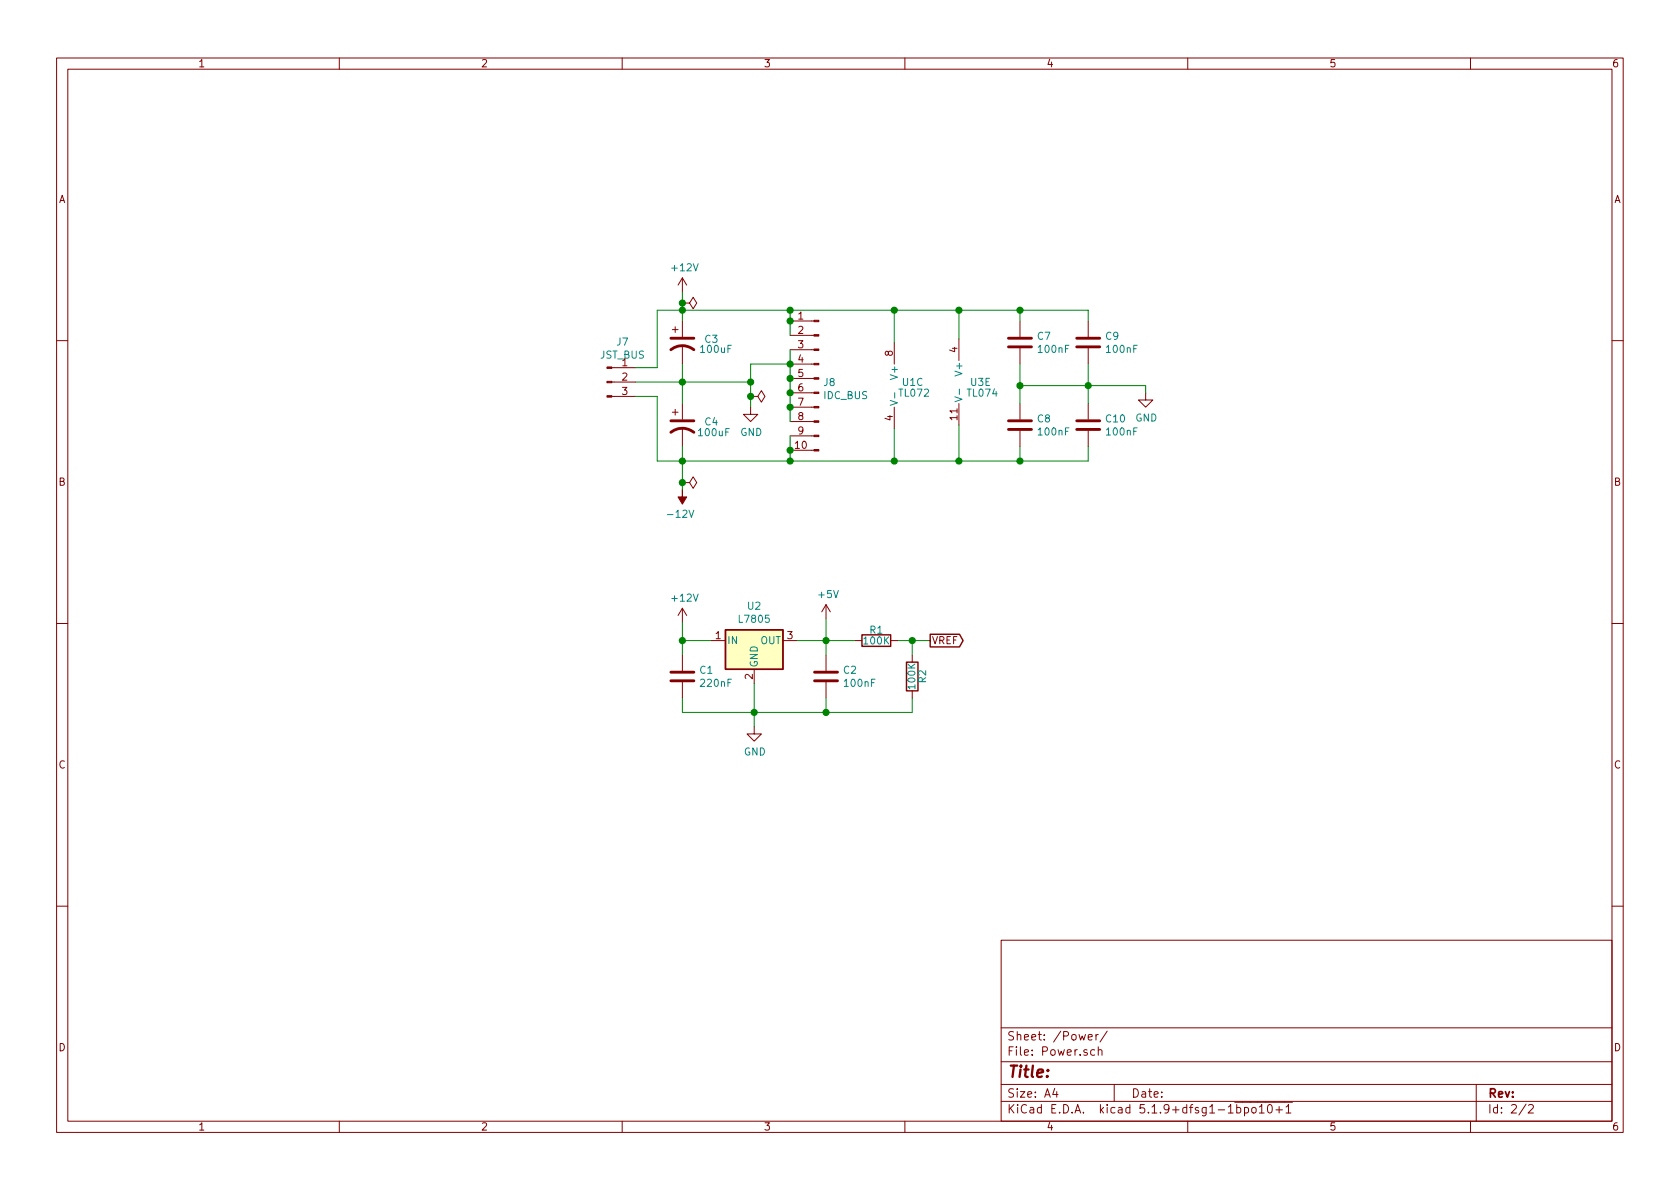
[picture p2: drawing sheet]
EESchema Schematic File Version 4
EELAYER 30 0
EELAYER END
$Descr A4 11693 8268
encoding utf-8
Sheet 2 2
Title ""
Date ""
Rev ""
Comp ""
Comment1 ""
Comment2 ""
Comment3 ""
Comment4 ""
$EndDescr
$Comp
L power:+12V #PWR?
U 1 1
P 4750 2025
AR Path="/61FC4B78" Ref="#PWR?"  Part="1" 
AR Path="/61FA9972/61FC4B78" Ref="#PWR023"  Part="1" 
AR Path="/61F51CE9/61FC4B78" Ref="#PWR0113"  Part="1" 
AR Path="/621D559B/61FC4B78" Ref="#PWR06"  Part="1" 
F 0 "#PWR06" H 4750 1875 50  0001 C CNN
F 1 "+12V" H 4765 2198 50  0000 C CNN
F 2 "" H 4750 2025 50  0001 C CNN
F 3 "" H 4750 2025 50  0001 C CNN
	1    4750 2025
	1    0    0    -1  
$EndComp
$Comp
L power:-12V #PWR?
U 1 1
P 4750 3400
AR Path="/61FC4B7E" Ref="#PWR?"  Part="1" 
AR Path="/61FA9972/61FC4B7E" Ref="#PWR024"  Part="1" 
AR Path="/61F51CE9/61FC4B7E" Ref="#PWR0114"  Part="1" 
AR Path="/621D559B/61FC4B7E" Ref="#PWR07"  Part="1" 
F 0 "#PWR07" H 4750 3500 50  0001 C CNN
F 1 "-12V" H 4765 3573 50  0000 C CNN
F 2 "" H 4750 3400 50  0001 C CNN
F 3 "" H 4750 3400 50  0001 C CNN
	1    4750 3400
	-1   0    0    1   
$EndComp
Wire Wire Line
	5500 2225 5500 2325
Wire Wire Line
	5500 2425 5500 2525
Wire Wire Line
	5500 3025 5500 3125
Wire Wire Line
	4425 2650 4750 2650
Connection ~ 4750 2650
Wire Wire Line
	4750 2525 4750 2650
Wire Wire Line
	4750 2025 4750 2100
Wire Wire Line
	4425 2550 4575 2550
Wire Wire Line
	4575 2550 4575 2150
Wire Wire Line
	4575 2150 4750 2150
Connection ~ 4750 2150
Wire Wire Line
	4750 2150 4750 2225
$Comp
L power:PWR_FLAG #FLG?
U 1 1
P 4750 3350
AR Path="/61FC4BAD" Ref="#FLG?"  Part="1" 
AR Path="/61FA9972/61FC4BAD" Ref="#FLG02"  Part="1" 
AR Path="/61F51CE9/61FC4BAD" Ref="#FLG0101"  Part="1" 
AR Path="/621D559B/61FC4BAD" Ref="#FLG02"  Part="1" 
F 0 "#FLG02" H 4750 3425 50  0001 C CNN
F 1 "PWR_FLAG" V 4750 3478 50  0001 L CNN
F 2 "" H 4750 3350 50  0001 C CNN
F 3 "~" H 4750 3350 50  0001 C CNN
	1    4750 3350
	0    1    1    0   
$EndComp
$Comp
L power:PWR_FLAG #FLG?
U 1 1
P 4750 2100
AR Path="/61FC4BB3" Ref="#FLG?"  Part="1" 
AR Path="/61FA9972/61FC4BB3" Ref="#FLG01"  Part="1" 
AR Path="/61F51CE9/61FC4BB3" Ref="#FLG0102"  Part="1" 
AR Path="/621D559B/61FC4BB3" Ref="#FLG01"  Part="1" 
F 0 "#FLG01" H 4750 2175 50  0001 C CNN
F 1 "PWR_FLAG" V 4750 2227 50  0001 L CNN
F 2 "" H 4750 2100 50  0001 C CNN
F 3 "~" H 4750 2100 50  0001 C CNN
	1    4750 2100
	0    1    1    0   
$EndComp
Wire Wire Line
	4425 2750 4575 2750
Wire Wire Line
	4575 2750 4575 3200
Wire Wire Line
	4575 3200 4750 3200
Wire Wire Line
	4750 3200 4750 3350
Connection ~ 4750 3200
Wire Wire Line
	4750 2650 5225 2650
Wire Wire Line
	4750 3200 5500 3200
Wire Wire Line
	5500 3200 5500 3125
Connection ~ 5500 2525
Wire Wire Line
	5500 2525 5225 2525
Wire Wire Line
	5225 2525 5225 2650
Connection ~ 5225 2650
Connection ~ 4750 3350
Wire Wire Line
	4750 3350 4750 3400
Connection ~ 4750 2100
Wire Wire Line
	4750 2100 4750 2150
$Comp
L Amplifier_Operational:TL072 U?
U 3 1
P 6325 2675
AR Path="/621F386C" Ref="U?"  Part="3" 
AR Path="/621D559B/621F386C" Ref="U1"  Part="3" 
F 0 "U1" H 6275 2700 50  0000 L CNN
F 1 "TL072" H 6250 2625 50  0000 L CNN
F 2 "Package_DIP:DIP-8_W7.62mm" H 6325 2675 50  0001 C CNN
F 3 "http://www.ti.com/lit/ds/symlink/tl071.pdf" H 6325 2675 50  0001 C CNN
	3    6325 2675
	1    0    0    -1  
$EndComp
$Comp
L Regulator_Linear:L7805 U2
U 1 1
P 5250 4450
F 0 "U2" H 5250 4692 50  0000 C CNN
F 1 "L7805" H 5250 4601 50  0000 C CNN
F 2 "Package_TO_SOT_THT:TO-220-3_Vertical" H 5275 4300 50  0001 L CIN
F 3 "http://www.st.com/content/ccc/resource/technical/document/datasheet/41/4f/b3/b0/12/d4/47/88/CD00000444.pdf/files/CD00000444.pdf/jcr:content/translations/en.CD00000444.pdf" H 5250 4400 50  0001 C CNN
	1    5250 4450
	1    0    0    -1  
$EndComp
$Comp
L Device:C C1
U 1 1
P 4750 4700
F 0 "C1" H 4865 4746 50  0000 L CNN
F 1 "220nF" H 4865 4655 50  0000 L CNN
F 2 "benjiaomodular:Capacitor_Rect_L7.2mm_W2.5mm_P5.00mm" H 4788 4550 50  0001 C CNN
F 3 "~" H 4750 4700 50  0001 C CNN
	1    4750 4700
	1    0    0    -1  
$EndComp
$Comp
L Device:C C2
U 1 1
P 5750 4700
F 0 "C2" H 5865 4746 50  0000 L CNN
F 1 "100nF" H 5865 4655 50  0000 L CNN
F 2 "benjiaomodular:Capacitor_Rect_L7.2mm_W2.5mm_P5.00mm" H 5788 4550 50  0001 C CNN
F 3 "~" H 5750 4700 50  0001 C CNN
	1    5750 4700
	1    0    0    -1  
$EndComp
Wire Wire Line
	4750 4850 4750 4950
Wire Wire Line
	4750 4950 5250 4950
Wire Wire Line
	5750 4950 5750 4850
Wire Wire Line
	4950 4450 4750 4450
Wire Wire Line
	4750 4450 4750 4550
Wire Wire Line
	5750 4450 5750 4550
Wire Wire Line
	5250 4750 5250 4950
Connection ~ 5250 4950
Wire Wire Line
	5250 4950 5750 4950
Wire Wire Line
	5250 4950 5250 5050
$Comp
L power:+12V #PWR?
U 1 1
P 4750 4325
AR Path="/62898EF6" Ref="#PWR?"  Part="1" 
AR Path="/61FA9972/62898EF6" Ref="#PWR?"  Part="1" 
AR Path="/61F51CE9/62898EF6" Ref="#PWR?"  Part="1" 
AR Path="/621D559B/62898EF6" Ref="#PWR03"  Part="1" 
F 0 "#PWR03" H 4750 4175 50  0001 C CNN
F 1 "+12V" H 4765 4498 50  0000 C CNN
F 2 "" H 4750 4325 50  0001 C CNN
F 3 "" H 4750 4325 50  0001 C CNN
	1    4750 4325
	1    0    0    -1  
$EndComp
Wire Wire Line
	4750 4325 4750 4450
Connection ~ 4750 4450
Wire Wire Line
	6225 2975 6225 3200
$Comp
L power:+5V #PWR05
U 1 1
P 5750 4300
F 0 "#PWR05" H 5750 4150 50  0001 C CNN
F 1 "+5V" H 5765 4473 50  0000 C CNN
F 2 "" H 5750 4300 50  0001 C CNN
F 3 "" H 5750 4300 50  0001 C CNN
	1    5750 4300
	1    0    0    -1  
$EndComp
Wire Wire Line
	5750 4300 5750 4450
Connection ~ 5750 4450
$Comp
L Device:R R?
U 1 1
P 6100 4450
AR Path="/624E5A03" Ref="R?"  Part="1" 
AR Path="/6254A2BB/624E5A03" Ref="R?"  Part="1" 
AR Path="/621D559B/624E5A03" Ref="R1"  Part="1" 
F 0 "R1" V 6025 4450 50  0000 C CNN
F 1 "100K" V 6100 4450 50  0000 C CNN
F 2 "benjiaomodular:Resistor_L6.3mm_D2.5mm_P7.62mm_Horizontal" V 6030 4450 50  0001 C CNN
F 3 "~" H 6100 4450 50  0001 C CNN
	1    6100 4450
	0    1    1    0   
$EndComp
$Comp
L Device:R R?
U 1 1
P 6350 4700
AR Path="/624E5A09" Ref="R?"  Part="1" 
AR Path="/6254A2BB/624E5A09" Ref="R?"  Part="1" 
AR Path="/621D559B/624E5A09" Ref="R2"  Part="1" 
F 0 "R2" V 6275 4700 50  0000 C CNN
F 1 "100K" V 6350 4700 50  0000 C CNN
F 2 "benjiaomodular:Resistor_L6.3mm_D2.5mm_P7.62mm_Horizontal" V 6280 4700 50  0001 C CNN
F 3 "~" H 6350 4700 50  0001 C CNN
	1    6350 4700
	-1   0    0    1   
$EndComp
Text GLabel 6475 4450 2    50   Output ~ 0
VREF
Wire Wire Line
	6475 4450 6350 4450
$Comp
L Amplifier_Operational:TL074 U?
U 5 1
P 6775 2650
AR Path="/6254A2BB/624E5A22" Ref="U?"  Part="5" 
AR Path="/621D559B/624E5A22" Ref="U3"  Part="5" 
F 0 "U3" H 6750 2650 50  0000 L CNN
F 1 "TL074" H 6725 2575 50  0000 L CNN
F 2 "Package_DIP:DIP-14_W7.62mm" H 6725 2750 50  0001 C CNN
F 3 "http://www.ti.com/lit/ds/symlink/tl071.pdf" H 6825 2850 50  0001 C CNN
	5    6775 2650
	1    0    0    -1  
$EndComp
$Comp
L Connector:Conn_01x03_Male J7
U 1 1
P 4225 2650
F 0 "J7" H 4333 2931 50  0000 C CNN
F 1 "JST_BUS" H 4333 2840 50  0000 C CNN
F 2 "" H 4225 2650 50  0001 C CNN
F 3 "~" H 4225 2650 50  0001 C CNN
	1    4225 2650
	1    0    0    -1  
$EndComp
$Comp
L Connector:Conn_01x10_Male J8
U 1 1
P 5700 2625
F 0 "J8" H 5672 2599 50  0000 R CNN
F 1 "IDC_BUS" H 5672 2508 50  0000 R CNN
F 2 "" H 5700 2625 50  0001 C CNN
F 3 "~" H 5700 2625 50  0001 C CNN
	1    5700 2625
	-1   0    0    -1  
$EndComp
Wire Wire Line
	5500 2825 5500 2925
Wire Wire Line
	5550 4450 5750 4450
Wire Wire Line
	5950 4450 5750 4450
Wire Wire Line
	6250 4450 6350 4450
Wire Wire Line
	6350 4450 6350 4550
Wire Wire Line
	5750 4950 6350 4950
Wire Wire Line
	6350 4950 6350 4850
Connection ~ 5750 4950
Connection ~ 6350 4450
Wire Wire Line
	5500 2150 5500 2225
Connection ~ 5500 2225
Connection ~ 5500 3125
Connection ~ 5500 2150
Wire Wire Line
	6675 2150 6675 2350
Wire Wire Line
	5500 2150 6225 2150
Connection ~ 6225 2150
Wire Wire Line
	6225 2150 6225 2375
Wire Wire Line
	6225 2150 6675 2150
Wire Wire Line
	5500 3200 6225 3200
Connection ~ 5500 3200
Connection ~ 6225 3200
Wire Wire Line
	6225 3200 6675 3200
Wire Wire Line
	6675 3200 6675 2950
Wire Wire Line
	4750 2150 5500 2150
Wire Wire Line
	4750 3100 4750 3200
Wire Wire Line
	4750 2650 4750 2800
$Comp
L Device:CP1 C?
U 1 1
P 4750 2950
AR Path="/61FC4B97" Ref="C?"  Part="1" 
AR Path="/61FA9972/61FC4B97" Ref="C5"  Part="1" 
AR Path="/61F51CE9/61FC4B97" Ref="C2"  Part="1" 
AR Path="/621D559B/61FC4B97" Ref="C4"  Part="1" 
F 0 "C4" H 4900 2975 50  0000 L CNN
F 1 "100uF" H 4850 2900 50  0000 L CNN
F 2 "benjiaomodular:Capacitor_Radial_D5.0mm_P2.5mm" H 4750 2950 50  0001 C CNN
F 3 "~" H 4750 2950 50  0001 C CNN
	1    4750 2950
	1    0    0    -1  
$EndComp
Wire Wire Line
	5225 2750 5225 2825
Connection ~ 5225 2750
$Comp
L power:PWR_FLAG #FLG?
U 1 1
P 5225 2750
AR Path="/61FC4BDF" Ref="#FLG?"  Part="1" 
AR Path="/61FA9972/61FC4BDF" Ref="#FLG03"  Part="1" 
AR Path="/61F51CE9/61FC4BDF" Ref="#FLG0103"  Part="1" 
AR Path="/621D559B/61FC4BDF" Ref="#FLG03"  Part="1" 
F 0 "#FLG03" H 5225 2825 50  0001 C CNN
F 1 "PWR_FLAG" V 5225 2877 50  0001 L CNN
F 2 "" H 5225 2750 50  0001 C CNN
F 3 "~" H 5225 2750 50  0001 C CNN
	1    5225 2750
	0    1    1    0   
$EndComp
Wire Wire Line
	5225 2650 5225 2750
$Comp
L Device:CP1 C?
U 1 1
P 4750 2375
AR Path="/61FC4B9D" Ref="C?"  Part="1" 
AR Path="/61FA9972/61FC4B9D" Ref="C4"  Part="1" 
AR Path="/61F51CE9/61FC4B9D" Ref="C1"  Part="1" 
AR Path="/621D559B/61FC4B9D" Ref="C3"  Part="1" 
F 0 "C3" H 4900 2400 50  0000 L CNN
F 1 "100uF" H 4865 2330 50  0000 L CNN
F 2 "benjiaomodular:Capacitor_Radial_D5.0mm_P2.5mm" H 4750 2375 50  0001 C CNN
F 3 "~" H 4750 2375 50  0001 C CNN
	1    4750 2375
	1    0    0    -1  
$EndComp
$Comp
L Device:C C7
U 1 1
P 7100 2375
F 0 "C7" H 7215 2421 50  0000 L CNN
F 1 "100nF" H 7215 2330 50  0000 L CNN
F 2 "benjiaomodular:Capacitor_Rect_L7.2mm_W2.5mm_P5.00mm" H 7138 2225 50  0001 C CNN
F 3 "~" H 7100 2375 50  0001 C CNN
	1    7100 2375
	1    0    0    -1  
$EndComp
$Comp
L Device:C C9
U 1 1
P 7575 2375
F 0 "C9" H 7690 2421 50  0000 L CNN
F 1 "100nF" H 7690 2330 50  0000 L CNN
F 2 "benjiaomodular:Capacitor_Rect_L7.2mm_W2.5mm_P5.00mm" H 7613 2225 50  0001 C CNN
F 3 "~" H 7575 2375 50  0001 C CNN
	1    7575 2375
	1    0    0    -1  
$EndComp
$Comp
L Device:C C8
U 1 1
P 7100 2950
F 0 "C8" H 7215 2996 50  0000 L CNN
F 1 "100nF" H 7215 2905 50  0000 L CNN
F 2 "benjiaomodular:Capacitor_Rect_L7.2mm_W2.5mm_P5.00mm" H 7138 2800 50  0001 C CNN
F 3 "~" H 7100 2950 50  0001 C CNN
	1    7100 2950
	1    0    0    -1  
$EndComp
$Comp
L Device:C C10
U 1 1
P 7575 2950
F 0 "C10" H 7690 2996 50  0000 L CNN
F 1 "100nF" H 7690 2905 50  0000 L CNN
F 2 "benjiaomodular:Capacitor_Rect_L7.2mm_W2.5mm_P5.00mm" H 7613 2800 50  0001 C CNN
F 3 "~" H 7575 2950 50  0001 C CNN
	1    7575 2950
	1    0    0    -1  
$EndComp
Wire Wire Line
	6675 2150 7100 2150
Wire Wire Line
	7575 2150 7575 2225
Connection ~ 6675 2150
Wire Wire Line
	7100 2225 7100 2150
Connection ~ 7100 2150
Wire Wire Line
	7100 2150 7575 2150
Wire Wire Line
	6675 3200 7100 3200
Wire Wire Line
	7575 3200 7575 3100
Connection ~ 6675 3200
Wire Wire Line
	7100 3100 7100 3200
Connection ~ 7100 3200
Wire Wire Line
	7100 3200 7575 3200
Wire Wire Line
	7575 2800 7575 2675
$Comp
L power:GND #PWR035
U 1 1
P 5225 2825
F 0 "#PWR035" H 5225 2575 50  0001 C CNN
F 1 "GND" H 5230 2652 50  0000 C CNN
F 2 "" H 5225 2825 50  0001 C CNN
F 3 "" H 5225 2825 50  0001 C CNN
	1    5225 2825
	1    0    0    -1  
$EndComp
$Comp
L power:GND #PWR037
U 1 1
P 7975 2725
F 0 "#PWR037" H 7975 2475 50  0001 C CNN
F 1 "GND" H 7980 2552 50  0000 C CNN
F 2 "" H 7975 2725 50  0001 C CNN
F 3 "" H 7975 2725 50  0001 C CNN
	1    7975 2725
	1    0    0    -1  
$EndComp
Wire Wire Line
	7975 2725 7975 2675
Wire Wire Line
	7100 2525 7100 2675
Wire Wire Line
	7975 2675 7575 2675
Connection ~ 7575 2675
Wire Wire Line
	7575 2675 7575 2525
Wire Wire Line
	7575 2675 7100 2675
Connection ~ 7100 2675
Wire Wire Line
	7100 2675 7100 2800
$Comp
L power:GND #PWR036
U 1 1
P 5250 5050
F 0 "#PWR036" H 5250 4800 50  0001 C CNN
F 1 "GND" H 5255 4877 50  0000 C CNN
F 2 "" H 5250 5050 50  0001 C CNN
F 3 "" H 5250 5050 50  0001 C CNN
	1    5250 5050
	1    0    0    -1  
$EndComp
Wire Wire Line
	5500 2525 5500 2625
Connection ~ 5500 2825
Connection ~ 5500 2625
Wire Wire Line
	5500 2625 5500 2725
Connection ~ 5500 2725
Wire Wire Line
	5500 2725 5500 2825
$EndSCHEMATC
